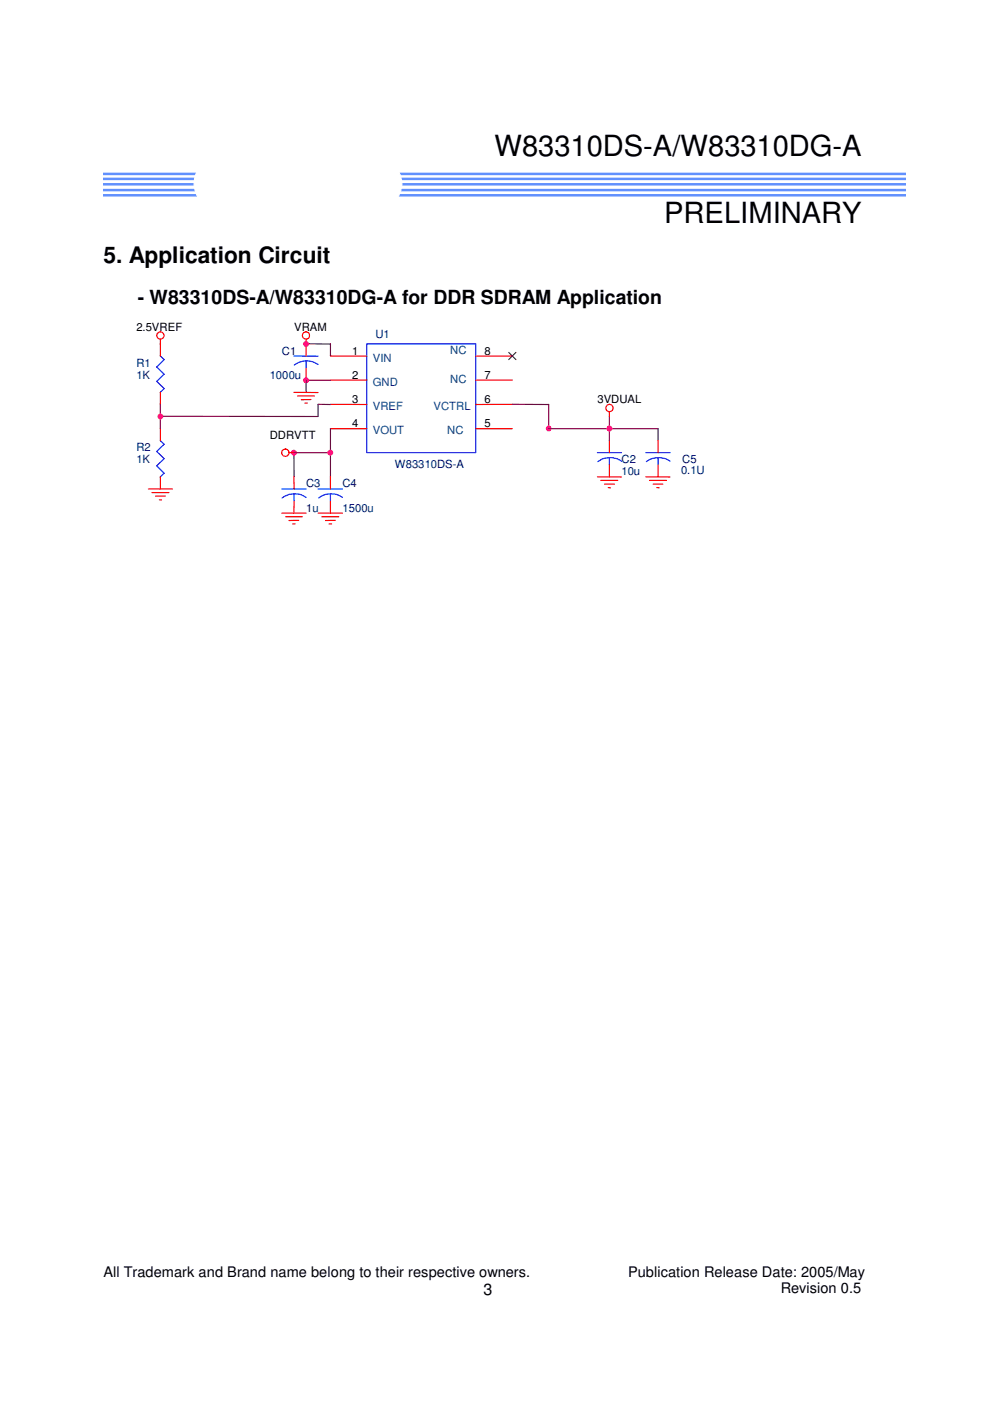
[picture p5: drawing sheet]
<svg xmlns="http://www.w3.org/2000/svg" width="210mm" height="297mm" viewBox="0 0 210 297" stroke-linecap="round" stroke-linejoin="round" font-family="sans-serif">
<path d="M153.2 35.4a23.4 23.4 0 0 1 11.6-5.1 41 41 0 0 1 22.9 2 12.6 12.6 0 0 1 6.8 5.9 6 6 0 0 1-2 6.9 23.4 23.4 0 0 1-11.5 5.1 41 41 0 0 1-23-2.1 12.6 12.6 0 0 1-6.7-5.8 6 6 0 0 1 1.9-6.9z" fill="none" stroke="#fff" stroke-width=".26"/>
<path d="M21.9 36.9h170.2M21.9 37.9h170.2M21.9 39.1h170.2M21.9 40.3h170.2M21.9 41.4h170.2" fill="none" stroke="#6190fd" stroke-width=".51"/>
<path d="M43.5 34.1a23.4 23.4 0 0 1 11.6-5.1 41 41 0 0 1 22.9 2 12.6 12.6 0 0 1 6.8 5.9 6 6 0 0 1-2 6.8 23.4 23.4 0 0 1-11.5 5.1 41 41 0 0 1-23-2 12.6 12.6 0 0 1-6.8-5.9 6 6 0 0 1 2-6.8z" fill-rule="evenodd" fill="#fff"/>
<path d="M43.5 34.1a23.4 23.4 0 0 1 11.6-5.1 41 41 0 0 1 22.9 2 12.6 12.6 0 0 1 6.8 5.9 6 6 0 0 1-2 6.8 23.4 23.4 0 0 1-11.5 5.1 41 41 0 0 1-23-2 12.6 12.6 0 0 1-6.8-5.9 6 6 0 0 1 2-6.8z" fill="none" stroke="#fff" stroke-width=".26"/>
<path d="M34 75.5l.8 .7-1.6 1.6 1.6 1.5-1.6 1.6 1.6 1.5-.8 .8M62.3 75.5h5.1M62.4 77.4a4.5 4.5 0 0 1 2.5-.9v1.6M64.9 76.5a4.1 4.1 0 0 1 2.5 .8M77.8 72.9h23.1v23.1h-23.1zM126.7 96h5.1M129.2 97a4 4 0 0 1 2.6 .8M129.2 97a3.8 3.8 0 0 0-2.5 .9M129.2 97v1.6" fill="none" stroke="#00f" stroke-width=".25"/>
<g fill="none" stroke="#f00" stroke-width=".25">
<path d="M34 72.9v2.6M64.9 71.9v3.6M64.9 78.1v2.5M70.1 75.5h7.7M108.6 75.5h-7.7M34 83.2v2.5M70.1 80.6h7.7M70.1 85.7l7.7 .1M70.1 90.9h7.7M100.9 80.6h7.7M100.9 90.9h7.7M108.6 85.7l-7.7 .1"/>
<path d="M129.2 93.4v2.6M129.2 98.6v2.5M59.7 108.8h5.2M60.5 109.6h3.6M62.1 111.1h.5M63.3 110.3l-2 .1M136.9 101.1h5.2M137.7 101.9h3.6M138.5 102.7h2M139.2 103.4h.6"/>
<circle cx="64.9" cy="71.1" r=".77"/>
</g>
<path d="M70.1 72.9v2.6M64.9 80.6h5.2M67.4 85.7l2.7 .1M70.1 96v5.1M139.5 90.9h-10.3v2.5" fill="none" stroke="#7f003f" stroke-width=".25"/>
<path d="M107.9 74.7l1.5 1.5M109.4 74.7l-1.5 1.5" fill="none" stroke="#7f3f00" stroke-width=".25"/>
<circle cx="64.9" cy="80.7" r=".52" fill="#f0f"/>
<circle cx="64.9" cy="80.7" r=".52" fill="none" stroke="#f0f" stroke-width=".25"/>
<path d="M62.3 96l.1 5.1M70.1 90.9v5.1M129.2 88.3v2.6M139.5 90.9v2.5" fill="none" stroke="#7f003f" stroke-width=".25"/>
<g fill="none" stroke="#f00" stroke-width=".25">
<path d="M34 71.9v1M34 90.9v2.5M139.5 93.4v2.6M139.5 98.6v2.5M34 101.1v2.6M67.4 108.8h5.2M68.2 109.6h3.6M69.8 111.1h.5M71.1 110.3l-2.1 .1"/>
<circle cx="34" cy="71.1" r=".77"/>
</g>
<path d="M34 93.4l.8 .8-1.6 1.5 1.6 1.5-1.6 1.6 1.6 1.5-.8 .8M136.9 96h5.2M139.5 97a4 4 0 0 1 2.6 .8M139.5 97a4 4 0 0 0-2.5 .9M139.5 97v1.6" fill="none" stroke="#00f" stroke-width=".25"/>
<circle cx="62.3" cy="96" r=".51" fill="#f0f"/>
<circle cx="62.3" cy="96" r=".51" fill="none" stroke="#f0f" stroke-width=".25"/>
<g fill="none" stroke="#f00" stroke-width=".25">
<path d="M129.2 87.3v1M31.5 103.7h5.1M32.2 104.4h3.6M33 105.2h2.1M33.8 106h.4M70.1 101.1v2.6M70.1 106.3v2.5M126.7 101.1h5.1M127.4 101.9h3.6M128.2 102.7h2.1M128.9 103.4h.6"/>
<circle cx="129.2" cy="86.5" r=".78"/>
</g>
<path d="M34 85.7v5.2M34 88.3h33.4M64.9 80.6v2.6" fill="none" stroke="#7f003f" stroke-width=".25"/>
<path d="M67.4 103.7h5.2M70.1 104.7a3.8 3.8 0 0 0-2.5 .9M72.6 105.5a3.8 3.8 0 0 0-2.5-.8v1.6" fill="none" stroke="#00f" stroke-width=".25"/>
<circle cx="34" cy="88.3" r=".5" fill="#f0f"/>
<circle cx="34" cy="88.3" r=".5" fill="none" stroke="#f0f" stroke-width=".25"/>
<g fill="none" stroke="#f00" stroke-width=".25">
<path d="M61.3 96h1M62.3 83.2h5.1M63.1 83.9h3.6M64.6 85.5h.6M65.9 84.7l-2 .1"/>
<circle cx="60.5" cy="96" r=".76"/>
</g>
<path d="M108.6 85.7l7.7 .1M116.3 85.7v5.2" fill="none" stroke="#7f003f" stroke-width=".25"/>
<circle cx="116.3" cy="90.8" r=".5" fill="#f0f"/>
<circle cx="116.3" cy="90.8" r=".5" fill="none" stroke="#f0f" stroke-width=".25"/>
<path d="M116.3 90.9h12.9" fill="none" stroke="#7f003f" stroke-width=".25"/>
<circle cx="129.2" cy="90.9" r=".51" fill="#f0f"/>
<circle cx="129.2" cy="90.9" r=".51" fill="none" stroke="#f0f" stroke-width=".25"/>
<path d="M64.9 72.9h5.2" fill="none" stroke="#7f003f" stroke-width=".25"/>
<circle cx="64.9" cy="72.9" r=".51" fill="#f0f"/>
<circle cx="64.9" cy="72.9" r=".51" fill="none" stroke="#f0f" stroke-width=".25"/>
<path d="M62.3 96h7.8M67.4 85.7v2.6" fill="none" stroke="#7f003f" stroke-width=".25"/>
<circle cx="70" cy="96" r=".51" fill="#f0f"/>
<circle cx="70" cy="96" r=".51" fill="none" stroke="#f0f" stroke-width=".25"/>
<path d="M59.7 103.7h5.2M62.3 104.7a4 4 0 0 0-2.5 .9M64.9 105.5a3.8 3.8 0 0 0-2.6-.8l.1 1.6" fill="none" stroke="#00f" stroke-width=".25"/>
<path d="M62.3 101.1l.1 2.6M62.4 106.3l-.1 2.5" fill="none" stroke="#f00" stroke-width=".25"/>
<g font-size="6.2">
<text x="104.9" y="33.1">W83310DS-A/W83310DG-A</text>
<text x="140.8" y="47.3">PRELIMINARY</text>
</g>
<text font-size="4.8" x="21.9" y="55.7">5. Application Circuit</text>
<text font-size="4.1" x="29.2" y="64.6">- W83310DS-A/W83310DG-A for DDR SDRAM Application</text>
<text font-size="3.4" x="102.5" y="274.6">3</text>
<g font-size="3.1">
<text x="21.9" y="270.7">All Trademark and Brand name belong to their respective owners.</text>
<text x="133.2" y="270.7">Publication Release Date: 2005/May</text>
<text x="165.5" y="274.2">Revision 0.5</text>
</g>
<g font-size="2.4">
<text x="28.9" y="70.1">2.5VREF</text>
<text x="62.4" y="70.1">VRAM</text>
<text x="74.7" y="75.2">1</text>
<text x="102.7" y="75.2">8</text>
<text x="74.7" y="80.3">2</text>
<text x="102.7" y="80.3">7</text>
<text x="74.7" y="85.5">3</text>
<text x="102.7" y="85.5">6</text>
<text x="126.7" y="85.5">3VDUAL</text>
<text x="57.2" y="93.1">DDRVTT</text>
<text x="74.7" y="90.6">4</text>
<text x="102.7" y="90.6">5</text>
</g>
<g font-size="2.4" fill="#00007f">
<text x="79.6" y="71.6">U1</text>
<text x="28.9" y="77.8">R1</text>
<text x="59.8" y="75.2">C1</text>
<text x="28.9" y="80.3">1K</text>
<text x="57.2" y="80.3">1000u</text>
<text x="28.9" y="95.7">R2</text>
<text x="28.9" y="98.2">1K</text>
<text x="83.7" y="99.3">W83310DS-A</text>
<text x="131.8" y="98.2">C2</text>
<text x="131.8" y="100.8">10u</text>
<text x="144.4" y="100.5">0.1U</text>
<text x="144.7" y="98.2">C5</text>
<text x="64.9" y="103.3">C3</text>
<text x="72.6" y="103.3">C4</text>
<text x="64.9" y="108.5">1u</text>
<text x="72.6" y="108.5">1500u</text>
</g>
<g font-size="2.4" fill="#003f7f">
<text x="79" y="76.7">VIN</text>
<text x="95.5" y="75">NC</text>
<text x="79" y="81.8">GND</text>
<text x="95.5" y="81.1">NC</text>
<text x="79" y="87">VREF</text>
<text x="91.9" y="87">VCTRL</text>
<text x="79" y="92.1">VOUT</text>
<text x="94.8" y="92.1">NC</text>
</g>
</svg>
